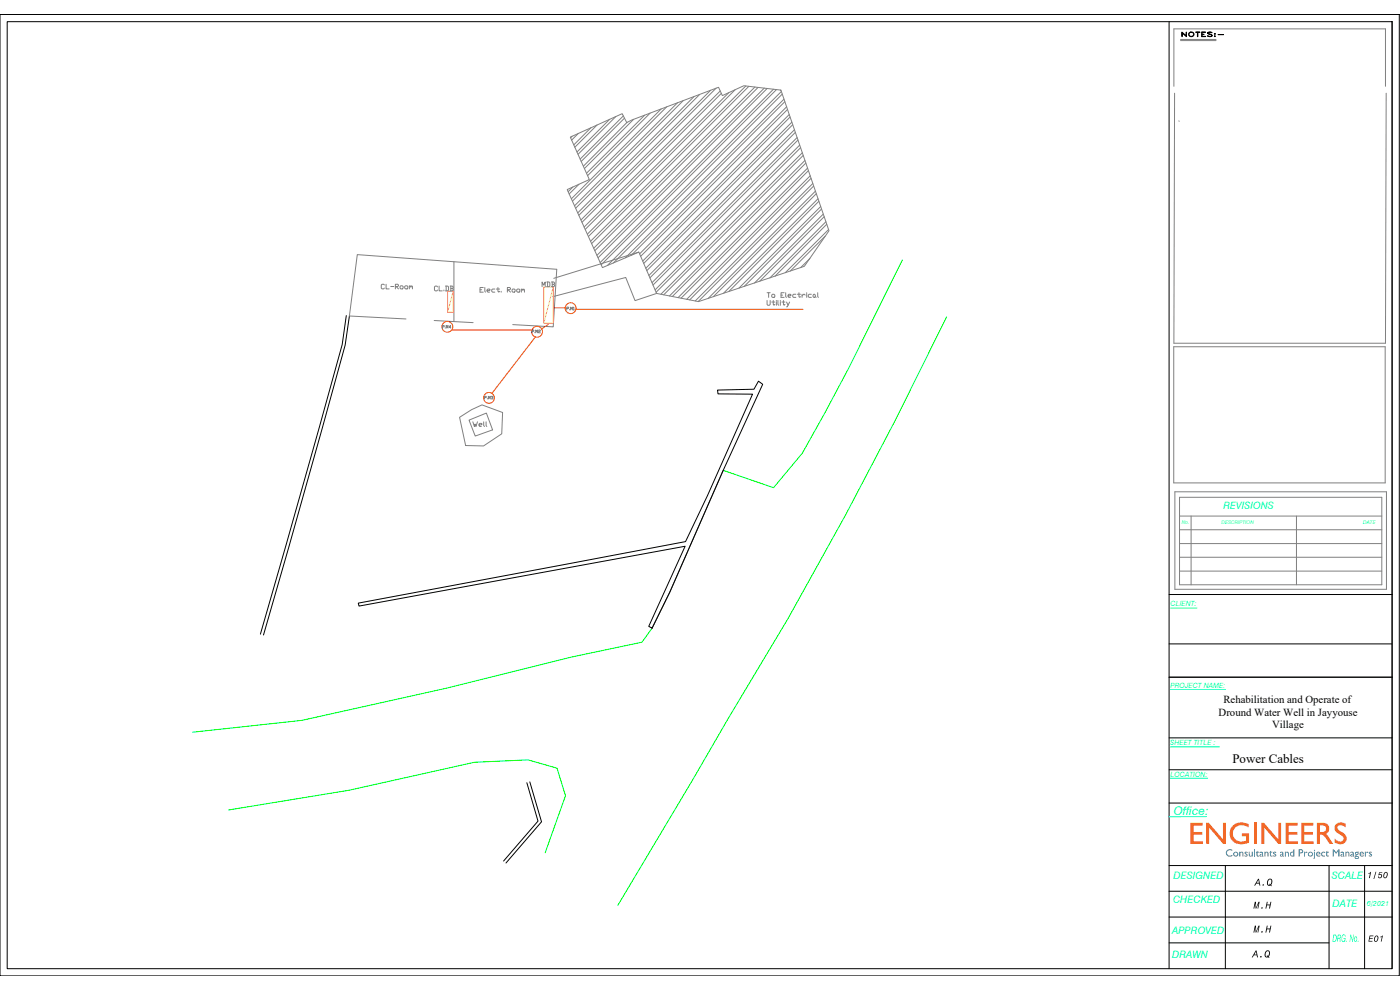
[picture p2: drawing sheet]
<svg xmlns="http://www.w3.org/2000/svg" width="420mm" height="297mm" viewBox="0 0 420 297" stroke-linecap="round" stroke-linejoin="round" font-family="sans-serif">
<!-- layer: 0 -->
<path d="M0 4.3h419.9v288.5h-419.9zM2.2 6.5h415.6v284.1h-415.6z" fill="none" stroke="#000" stroke-width=".3"/>
<!-- layer: I - Outline -->
<g fill="none" stroke="#000" stroke-width=".3">
<path d="M350.9 6.5v284.1M417.8 6.5v284.1M350.9 178.4h66.9M350.9 193.2h66.8M350.9 203.2h66.9M350.9 231h66.9M350.9 221.4h66.9M350.9 259.7h66.9M350.9 240.9h66.9M367.7 259.7v30.9M398.9 259.7v30.9M409.5 259.7v30.9"/>
<path d="M350.9 275.2h66.9M350.9 267.4h66.9M350.9 282.9h48"/>
</g>
<g fill="none" stroke="#808080" stroke-width=".3">
<path d="M354.3 11.8h10.7M354.3 12.2h10.7M352.3 25.9v-17.2h63.5v17.2M352.5 28l-.2 75h63.5l.2-75M353.8 36.3l.1 .1M352.3 104h63.4v40.9h-63.4zM352.6 147.6h63.5v29.2h-63.5zM354 149.2h60.7v26.3h-60.7zM354 154.8h60.7M354 158.9h60.7M357.5 154.8v20.7M389.1 154.8v20.7"/>
<path d="M354 163.1h60.7M354 167.2h60.7M354 171.4h60.7"/>
</g>
<path d="M351.3 182.4h7.9M351.2 206.9h16.6M351.2 224.1h14.8M351.3 233.5h11.2M362.1 245l-11.2 .1" fill="none" stroke="#0ff" stroke-width=".3"/>
<!-- layer: AS -->
<path d="M270.8 78l-16 32.3-7.3 13.6-6.7 12.1-8.6 10.3-15.2-5.2-16 36.5-5.3 10.9-3 4.2-21.3 4.5-37.2 9.2-43.6 9.7-32.8 3.6M284.1 95.1a1335.4 1335.4 0 0 1-65.4 120.2l-10.8 18.6-22.5 37.7M68.6 243l36.2-5.9 37.6-8.4 16.1-.7 8.7 2.5 2.5 8.2-6.1 17.1" fill="none" stroke="#0f0" stroke-width=".3"/>
<!-- layer: WALL -->
<path d="M103.9 94.7l-1.2 8.7-24.6 86.9M104.9 94.8l-1.3 8.7-16.9 60.6-7.6 26.4M107.5 181l98.2-18.5 6.6-13.8 13.5-30.4-10.3-.1-.2-1.2 11-.2 1.3-2.4 1.3 .9-11.9 25.8-16 36.5-5.3 10.9-1-.6 10.9-24-97.9 17.9zM158.1 234.9l3.4 11.5-10.4 11.9M159 234.6l3.5 12-10.7 12.3" fill="none" stroke="#000" stroke-width=".3"/>
<!-- layer: HOME -->
<g fill="none" stroke="#808080" stroke-width=".3">
<path d="M177.3 38.3l-5.1 5.2M179.2 37.5l-6.7 6.7M183 35.8l-9.9 9.8M184.8 35l-11.3 11.3M187.1 34.8l-13 12.9M187.4 35.5l-13 13M188.2 36.7l-13.1 13.2M190.2 35.8l-14.8 14.8M193.5 34.6l-17.5 17.4M195.1 33.9l-18.7 18.8M198.4 32.7l-26.9 26.9M200.1 32.1l-28.3 28.3"/>
<path d="M203.4 30.8l-31 31M205 30.2l-32.2 32.3M208.3 28.9l-34.9 35M210 28.3l-36.3 36.3M213.3 27.1l-38.9 38.9M214.9 26.4l-40.2 40.3M216.2 27.3l-40.9 40.8M216.5 28l-40.9 40.8M218.7 27.8l-42.4 42.5M220.6 27l-44 43.9M223.8 25.8l-46.6 46.6M224.7 25.9l-47.2 47.2"/>
<path d="M226.6 26.1l-48.4 48.4M227.5 26.2l-49 49M229.4 26.4l-50.2 50.2M230.3 26.5l-50.8 50.8M232.1 26.8l-52 52M233 26.9l-52.6 52.5M234.5 27.5l-52.2 52.2M234.8 28.2l-50.7 50.7M235.3 29.7l-47.6 47.6M235.5 30.5l-46 46.1M236.1 32l-44.2 44.2M236.3 32.8l-44 44.1"/>
<path d="M236.9 34.4l-44 43.9M237.1 35.1l-43.9 44M237.7 36.6l-43.9 43.9M237.9 37.4l-43.8 43.8M238.4 38.9l-43.7 43.8M238.7 39.7l-43.7 43.7M171.2 41.1l15.5-7 1.4 2.7 1.5-.8 26-9.8 1.2 2.5 6.4-3 11.2 1.3 14.4 42.2-7.4 10.7-31.8 10.6-12.5-2.5-5.4-12.4-10.9 4.7-10.6-23.4 6.7-3zM171.7 40.9l-.5 .4M171.9 56.1l-1.4 1.4M173.6 40l-2.1 2.1M173.8 55.3l-3 2.9M239.2 41.3l-43.5 43.5"/>
<path d="M239.5 42l-43.5 43.5M240 43.5l-43.4 43.5M240.3 44.3l-43.4 43.4M240.8 45.8l-42.5 42.5M241 46.6l-41.8 41.9M241.6 48.2l-40.7 40.6M241.9 48.9l-40.1 40.1M242.4 50.4l-38.9 38.9M242.6 51.2l-38.2 38.3M243.2 52.7l-37.1 37.1M243.4 53.5l-36.4 36.5M243.9 55.1l-35.2 35.2"/>
<path d="M244.2 55.8l-34.7 34.7M244.7 57.3l-32.1 32.2M245 58.1l-30.9 30.9M245.5 59.6l-28.3 28.4M136.2 78.5v18M191.7 75.6l-25.5 7.9M243.1 77.5l-2.8 2.8M245.7 60.4l-27 27M246.3 62l-24.5 24.4M246.5 62.7l-23.1 23.2M247.1 64.2l-20.7 20.7M247.4 65l-19.4 19.4"/>
<path d="M247.6 70.9l-10.4 10.4M247.9 66.5l-16.8 16.9M248.1 67.3l-15.5 15.6M248.7 68.9l-13 12.9M121.8 95.7l-16.9-.9 2.3-18.4 59.9 4.4-1.1 17.3-12.1-.7M130.3 96.2l11.7 .6M131.3 86.1l-.2-.3h-.5l-.2 .3v.9l.2 .3h.5l.2-.3M131.8 85.8v1.5h.9M132.8 98.1h.4l.1-.3-.5-.2v.9M133.2 87v.3M133.6 98.3v.2M133.7 85.8h.7l.2 .3v.9l-.2 .3h-.7"/>
<path d="M133.9 98.5v-.9l.3 .6 .3-.6v.9M133.9 85.8v1.5M135.1 85.8h.7l.2 .3-.2 .5M135.3 98.2h-.6l.5-.6v.9M135.3 86.6h.5l.2 .4-.2 .3h-.7M135.3 85.8v1.5M144.1 86.9h.5M145 86.3h-.9v1.4h.9M145.5 86.3v1.1l.2 .3M146.2 87.2h.7l.2-.3-.2-.2-.7 .2v.5l.2 .3h.5M148.5 86.7h-.7l-.2 .2v.5l.2 .3h.7M149 86.7h.9"/>
<path d="M149.4 86.3v1.1l.3 .3 .2-.3M150.4 87.4v.3M152.3 86.9h.7l.2-.4-.2-.2h-.7v1.4M152.5 86.9l.7 .8M153.7 86.9l.6-.2 .3 .2v.5l-.3 .3h-.4zM155.1 86.9l.7-.2 .2 .7-.2 .3h-.5l-.2-.3zM156.5 86.9l.2-.2 .2 .5M156.5 86.7v1M156.9 86.9l.3-.2 .2 .2v.8M159.7 99.4h.4l.1-.2-.5-.2v.9M160.5 99.7v.2M160.8 99.9v-.9l.3 .6 .2-.6v.9"/>
<path d="M161.6 99.2l.5-.2 .1 .3-.6 .3v.3h.6M170.1 92.6h.4l.2-.3-.6-.2v.9M170.9 92.9v.1M171.2 93v-.9l.3 .6 .3-.6v.9M172.1 92.3l.1-.2v.9M172.1 93h.2M197.1 88l-6.5 2.2-2.8-6.9-21.9 5.7M230.2 90.2v1.1l.2 .3h.5l.2-.3v-1.1M230.2 87.8h.9M230.7 87.8v1.4M231.6 90.6h.9M231.8 88.3h.5l.2 .2v.5l-.2 .2-.7-.2z"/>
<path d="M232.1 90.2v1.1l.2 .3 .2-.3M233 90.2v.2M233 90.6v1M233.5 90.2v1.1l.2 .3M234.2 90.2v.2M234.2 90.6v1M234.4 88.5h.5M234.7 90.6h.9M235.1 90.2v1.1l.2 .3 .3-.3M235.3 87.8h-.9v1.4h.9M235.8 87.8v1.2l.3 .2M236.1 90.6l.4 1"/>
<path d="M236.5 88.8h.7l.2-.3-.2-.2h-.5l-.2 .2v.5l.7 .2M237 90.6l-.7 1.5h-.2M238.8 88.3h-.7l-.2 .2 .2 .7h.7M239.3 88.3h.9M239.8 87.8v1.2l.2 .2 .2-.2M240.7 88.3v.9M241.6 88.5l-.4-.2-.5 .5M242.1 87.8v.3M242.1 88.3v.9M243.5 88.3h-.7l-.2 .2v.5l.2 .2h.7M244.2 88.3l.5 .2-.2 .7-.5-.2zM244.7 89l.2 .2"/>
<path d="M245.4 87.8v1.2l.2 .2M145.4 119.3h.4l.2-.3-.6-.1v.8M146.3 119.6v.1M146.6 119.7v-.8l.2 .6 .3-.6v.8M147.4 119h.6l-.3 .3M147.8 119.3l.2 .2-.2 .2-.4-.1M137.9 125.2l3.6-2.3 3.2-1.4 6.1 2.3-.2 6.4-5.5 3.6-5.4-.1zM140.8 126.1l5.2-2.2 1.8 5.1-5.2 1.8z"/>
</g>
<g fill="none" stroke="#ed1f24" stroke-width=".3">
<path d="M135.6 99h24.1M164.5 97.4l-2 1.3M166.2 92.4h3.4M172.8 92.8h68.2M160.7 101.1l-13.1 17"/>
<circle cx="134.3" cy="98.1" r="1.63"/>
<circle cx="161.2" cy="99.5" r="1.63"/>
<circle cx="171.3" cy="92.5" r="1.63"/>
<circle cx="146.7" cy="119.4" r="1.63"/>
</g>
<path d="M134.3 87.4h1.7v6.3h-1.7zM163.2 86.1h2.8v10.9h-2.8z" fill="none" stroke="#f1eb1f" stroke-width=".3"/>
<path d="M136 87.4l-1.7 6.3M166 86.1l-2.8 10.9" fill="none" stroke="#f4ee51" stroke-width=".3"/>
<text font-size="10.8" fill="#f26722" x="356.6" y="253.2">ENGINEERS</text>
<text font-size="4.4" x="353.5" y="12.3">NOTES:-</text>
<g font-size="4.4" fill="#808080">
<text x="113.2" y="87.8">CL-Room</text>
<text x="161.6" y="87.1">MDB</text>
<text x="140.8" y="129.1">Well</text>
</g>
<text font-size="3.9" x="369.9" y="228.8">Power Cables</text>
<text font-size="3.7" fill="#2776bb" x="367.7" y="257">Consultants and Project Managers</text>
<text font-size="3.7" fill="#0ff" x="399.9" y="282.6">DRG. No.</text>
<text font-size="3.6" fill="#0ff" x="352.3" y="244.5">Office:</text>
<g font-size="3.5">
<text x="376.8" y="265.7">A.Q</text>
<text x="376.2" y="272.6">M.H</text>
<text x="376.2" y="279.8">M.H</text>
<text x="376.1" y="287.3">A.Q</text>
</g>
<g font-size="3.2">
<text x="365.7" y="214.8">Dround Water Well in Jayyouse</text>
<text x="367.2" y="211.1">Rehabilitation and Operate of</text>
<text x="381.8" y="218.5">Village</text>
<text x="410.3" y="263.5">1/50</text>
<text x="410.6" y="282.5">E01</text>
</g>
<g font-size="3.1" fill="#0ff">
<text x="352.2" y="263.8">DESIGNED</text>
<text x="399.7" y="263.6">SCALE</text>
<text x="352" y="270.8">CHECKED</text>
<text x="399.9" y="272.2">DATE</text>
<text x="351.8" y="280.1">APPROVED</text>
<text x="351.8" y="287.3">DRAWN</text>
</g>
<text font-size="3" fill="#0ff" x="367.2" y="152.6">REVISIONS</text>
<g font-size="2.2" fill="#0ff">
<text x="351.3" y="181.9">CLIENT:</text>
<text x="351.2" y="206.4">PROJECT NAME:</text>
<text x="351.2" y="223.6">SHEET TITLE :</text>
<text x="351.3" y="233">LOCATION:</text>
<text x="410.2" y="271.7">6/2021</text>
</g>
<g font-size="1.5" fill="#0ff">
<text x="354.7" y="157.3">No.</text>
<text x="366.6" y="157.3">DESCRIPTION</text>
<text x="409.2" y="157.3">DATE</text>
</g>
</svg>
